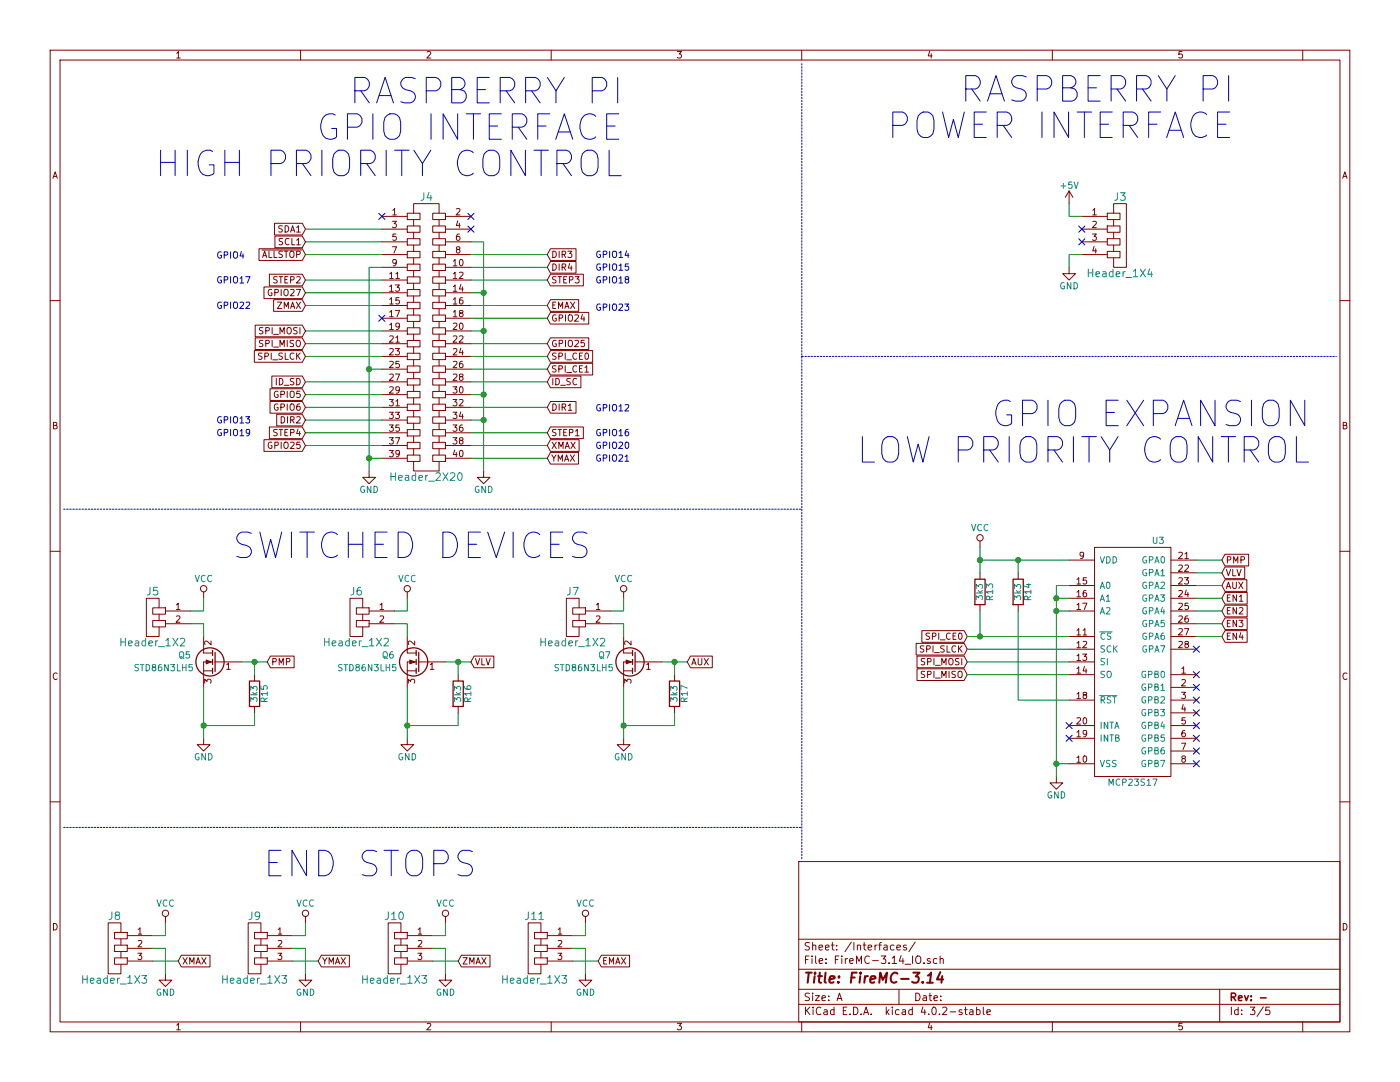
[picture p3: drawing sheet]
EESchema Schematic File Version 2
LIBS:power
LIBS:device
LIBS:transistors
LIBS:conn
LIBS:linear
LIBS:regul
LIBS:74xx
LIBS:cmos4000
LIBS:adc-dac
LIBS:memory
LIBS:xilinx
LIBS:microcontrollers
LIBS:dsp
LIBS:microchip
LIBS:analog_switches
LIBS:motorola
LIBS:texas
LIBS:intel
LIBS:audio
LIBS:interface
LIBS:digital-audio
LIBS:philips
LIBS:display
LIBS:cypress
LIBS:siliconi
LIBS:opto
LIBS:atmel
LIBS:contrib
LIBS:valves
LIBS:headers
LIBS:stepstick
LIBS:Linear Technologies
LIBS:Microchip Technologies
LIBS:Maxim Integrated
LIBS:Intersil
LIBS:mounting hole
LIBS:TI
LIBS:power_transistors
LIBS:FireMC-3.14-cache
EELAYER 25 0
EELAYER END
$Descr A 11000 8500
encoding utf-8
Sheet 3 5
Title "FireMC-3.14"
Date ""
Rev "-"
Comp ""
Comment1 ""
Comment2 ""
Comment3 ""
Comment4 ""
$EndDescr
$Comp
L Header_2X20 J4
U 1 1
P 3350 2650
F 0 "J4" H 3350 3750 60  0000 C CNN
F 1 "Header_2X20" H 3350 1550 60  0000 C CNN
F 2 "IPC_MFG:SULLINS_PPTC202LFBN-RC" H 3350 2650 60  0001 C CNN
F 3 "" H 3350 2650 60  0000 C CNN
F 4 "PPPC200LFBN-RC" H 3350 2650 60  0001 C CNN "Mfg PN"
F 5 "Gold (P)" H 3350 2650 60  0001 C CNN "Contact Finish"
	1    3350 2650
	1    0    0    -1  
$EndComp
NoConn ~ 3700 1700
NoConn ~ 3700 1800
Wire Wire Line
	3700 1900 3800 1900
Wire Wire Line
	3800 1900 3800 3700
Wire Wire Line
	3700 3300 3800 3300
Connection ~ 3800 3300
Wire Wire Line
	3700 3100 3800 3100
Connection ~ 3800 3100
Wire Wire Line
	3700 2600 3800 2600
Connection ~ 3800 2600
Wire Wire Line
	3700 2300 3800 2300
Connection ~ 3800 2300
Wire Wire Line
	3000 2100 2900 2100
Wire Wire Line
	2900 2100 2900 3700
Wire Wire Line
	3000 3600 2900 3600
Connection ~ 2900 3600
Wire Wire Line
	3000 2900 2900 2900
Connection ~ 2900 2900
Wire Wire Line
	2400 2600 3000 2600
Wire Wire Line
	2400 2700 3000 2700
Wire Wire Line
	2400 2800 3000 2800
Wire Wire Line
	2400 1900 3000 1900
Wire Wire Line
	3700 2900 4300 2900
Wire Wire Line
	3700 2800 4300 2800
$Comp
L GND #PWR015
U 1 1
P 2900 3700
F 0 "#PWR015" H 2900 3450 50  0001 C CNN
F 1 "GND" H 2900 3550 50  0000 C CNN
F 2 "" H 2900 3700 50  0000 C CNN
F 3 "" H 2900 3700 50  0000 C CNN
	1    2900 3700
	1    0    0    -1  
$EndComp
$Comp
L GND #PWR016
U 1 1
P 3800 3700
F 0 "#PWR016" H 3800 3450 50  0001 C CNN
F 1 "GND" H 3800 3550 50  0000 C CNN
F 2 "" H 3800 3700 50  0000 C CNN
F 3 "" H 3800 3700 50  0000 C CNN
	1    3800 3700
	1    0    0    -1  
$EndComp
Wire Wire Line
	3700 2000 4300 2000
Wire Wire Line
	3700 2100 4300 2100
Wire Wire Line
	3700 2200 4300 2200
Wire Wire Line
	3700 2400 4300 2400
Wire Wire Line
	3700 2500 4300 2500
Wire Wire Line
	2400 2000 3000 2000
Wire Wire Line
	2400 2200 3000 2200
Wire Wire Line
	2400 2300 3000 2300
Wire Wire Line
	2400 2400 3000 2400
Wire Wire Line
	2400 3100 3000 3100
Wire Wire Line
	2400 3200 3000 3200
Wire Wire Line
	2400 3300 3000 3300
Wire Wire Line
	2400 3400 3000 3400
Wire Wire Line
	2400 3500 3000 3500
Wire Wire Line
	3700 3600 4300 3600
Wire Wire Line
	3700 3500 4300 3500
Wire Wire Line
	3700 3400 4300 3400
Wire Wire Line
	3700 3200 4300 3200
Wire Wire Line
	3700 2700 4300 2700
$Comp
L Header_1X4 J3
U 1 1
P 8800 1850
F 0 "J3" H 8800 2150 60  0000 C CNN
F 1 "Header_1X4" H 8800 1550 60  0000 C CNN
F 2 "IPC_MFG:MOLEX_22-23-2041" H 8800 1850 60  0001 C CNN
F 3 "" H 8800 1850 60  0000 C CNN
	1    8800 1850
	1    0    0    -1  
$EndComp
$Comp
L GND #PWR017
U 1 1
P 8400 2100
F 0 "#PWR017" H 8400 1850 50  0001 C CNN
F 1 "GND" H 8400 1950 50  0000 C CNN
F 2 "" H 8400 2100 50  0000 C CNN
F 3 "" H 8400 2100 50  0000 C CNN
	1    8400 2100
	1    0    0    -1  
$EndComp
$Comp
L +5V #PWR018
U 1 1
P 8400 1600
F 0 "#PWR018" H 8400 1450 50  0001 C CNN
F 1 "+5V" H 8400 1740 50  0000 C CNN
F 2 "" H 8400 1600 50  0000 C CNN
F 3 "" H 8400 1600 50  0000 C CNN
	1    8400 1600
	1    0    0    -1  
$EndComp
NoConn ~ 8500 1800
NoConn ~ 8500 1900
Text GLabel 2400 1800 0    50   Input ~ 0
SDA1
Text GLabel 2400 1900 0    50   Input ~ 0
SCL1
Text GLabel 2400 2000 0    50   Input ~ 0
~ALLSTOP
Text GLabel 2400 2200 0    50   Input ~ 0
STEP2
Text GLabel 2400 2300 0    50   Input ~ 0
GPIO27
Text GLabel 2400 2400 0    50   Input ~ 0
ZMAX
Text GLabel 2400 2600 0    50   Input ~ 0
SPI_MOSI
Text GLabel 2400 2700 0    50   Input ~ 0
SPI_MISO
Text GLabel 7600 5100 0    50   Input ~ 0
SPI_SLCK
Text GLabel 2400 3000 0    50   Input ~ 0
ID_SD
Text GLabel 2400 3100 0    50   Input ~ 0
GPIO5
Text GLabel 2400 3200 0    50   Input ~ 0
GPIO6
Text GLabel 2400 3300 0    50   Input ~ 0
DIR2
Text GLabel 2400 3400 0    50   Input ~ 0
STEP4
Text GLabel 2400 3500 0    50   Input ~ 0
GPIO25
Text GLabel 4300 2000 2    50   Input ~ 0
DIR3
Text GLabel 4300 2100 2    50   Input ~ 0
DIR4
Text GLabel 4300 2200 2    50   Input ~ 0
STEP3
Text GLabel 4300 2400 2    50   Input ~ 0
EMAX
Text GLabel 4300 2500 2    50   Input ~ 0
GPIO24
Text GLabel 4300 2700 2    50   Input ~ 0
GPIO25
Text GLabel 4300 2800 2    50   Input ~ 0
SPI_CE0
Text GLabel 4300 2900 2    50   Input ~ 0
SPI_CE1
Text GLabel 4300 3000 2    50   Input ~ 0
ID_SC
Text GLabel 4300 3200 2    50   Input ~ 0
DIR1
Text GLabel 4300 3400 2    50   Input ~ 0
STEP1
Text GLabel 4300 3500 2    50   Input ~ 0
XMAX
Text GLabel 4300 3600 2    50   Input ~ 0
YMAX
NoConn ~ 3000 2500
NoConn ~ 3000 1700
Wire Wire Line
	8400 2100 8400 2000
Wire Wire Line
	8400 2000 8500 2000
Wire Wire Line
	8500 1700 8400 1700
Wire Wire Line
	8400 1700 8400 1600
$Comp
L Header_1X2 J5
U 1 1
P 1200 4850
F 0 "J5" H 1200 5050 60  0000 C CNN
F 1 "Header_1X2" H 1200 4650 60  0000 C CNN
F 2 "IPC_MFG:SULLINS_PRPC002SAAN-RC" H 1200 4750 60  0001 C CNN
F 3 "" H 1200 4750 60  0000 C CNN
	1    1200 4850
	-1   0    0    -1  
$EndComp
$Comp
L Header_1X3 J8
U 1 1
P 900 7450
F 0 "J8" H 900 7700 60  0000 C CNN
F 1 "Header_1X3" H 900 7200 60  0000 C CNN
F 2 "IPC_MFG:SULLINS_PRPC003SAAN-RC" H 900 7400 60  0001 C CNN
F 3 "" H 900 7400 60  0000 C CNN
	1    900  7450
	-1   0    0    -1  
$EndComp
$Comp
L Header_1X2 J6
U 1 1
P 2800 4850
F 0 "J6" H 2800 5050 60  0000 C CNN
F 1 "Header_1X2" H 2800 4650 60  0000 C CNN
F 2 "IPC_MFG:SULLINS_PRPC002SAAN-RC" H 2800 4750 60  0001 C CNN
F 3 "" H 2800 4750 60  0000 C CNN
	1    2800 4850
	-1   0    0    -1  
$EndComp
$Comp
L Header_1X2 J7
U 1 1
P 4500 4850
F 0 "J7" H 4500 5050 60  0000 C CNN
F 1 "Header_1X2" H 4500 4650 60  0000 C CNN
F 2 "IPC_MFG:SULLINS_PRPC002SAAN-RC" H 4500 4750 60  0001 C CNN
F 3 "" H 4500 4750 60  0000 C CNN
	1    4500 4850
	-1   0    0    -1  
$EndComp
$Comp
L Header_1X3 J9
U 1 1
P 2000 7450
F 0 "J9" H 2000 7700 60  0000 C CNN
F 1 "Header_1X3" H 2000 7200 60  0000 C CNN
F 2 "IPC_MFG:SULLINS_PRPC003SAAN-RC" H 2000 7400 60  0001 C CNN
F 3 "" H 2000 7400 60  0000 C CNN
	1    2000 7450
	-1   0    0    -1  
$EndComp
$Comp
L Header_1X3 J10
U 1 1
P 3100 7450
F 0 "J10" H 3100 7700 60  0000 C CNN
F 1 "Header_1X3" H 3100 7200 60  0000 C CNN
F 2 "IPC_MFG:SULLINS_PRPC003SAAN-RC" H 3100 7400 60  0001 C CNN
F 3 "" H 3100 7400 60  0000 C CNN
	1    3100 7450
	-1   0    0    -1  
$EndComp
$Comp
L Header_1X3 J11
U 1 1
P 4200 7450
F 0 "J11" H 4200 7700 60  0000 C CNN
F 1 "Header_1X3" H 4200 7200 60  0000 C CNN
F 2 "IPC_MFG:SULLINS_PRPC003SAAN-RC" H 4200 7400 60  0001 C CNN
F 3 "" H 4200 7400 60  0000 C CNN
	1    4200 7450
	-1   0    0    -1  
$EndComp
$Comp
L VCC #PWR019
U 1 1
P 1300 7250
F 0 "#PWR019" H 1300 7100 50  0001 C CNN
F 1 "VCC" H 1300 7400 50  0000 C CNN
F 2 "" H 1300 7250 50  0000 C CNN
F 3 "" H 1300 7250 50  0000 C CNN
	1    1300 7250
	1    0    0    -1  
$EndComp
$Comp
L VCC #PWR020
U 1 1
P 3500 7250
F 0 "#PWR020" H 3500 7100 50  0001 C CNN
F 1 "VCC" H 3500 7400 50  0000 C CNN
F 2 "" H 3500 7250 50  0000 C CNN
F 3 "" H 3500 7250 50  0000 C CNN
	1    3500 7250
	1    0    0    -1  
$EndComp
$Comp
L VCC #PWR021
U 1 1
P 4900 4700
F 0 "#PWR021" H 4900 4550 50  0001 C CNN
F 1 "VCC" H 4900 4850 50  0000 C CNN
F 2 "" H 4900 4700 50  0000 C CNN
F 3 "" H 4900 4700 50  0000 C CNN
	1    4900 4700
	1    0    0    -1  
$EndComp
$Comp
L VCC #PWR022
U 1 1
P 4600 7250
F 0 "#PWR022" H 4600 7100 50  0001 C CNN
F 1 "VCC" H 4600 7400 50  0000 C CNN
F 2 "" H 4600 7250 50  0000 C CNN
F 3 "" H 4600 7250 50  0000 C CNN
	1    4600 7250
	1    0    0    -1  
$EndComp
$Comp
L GND #PWR023
U 1 1
P 1300 7650
F 0 "#PWR023" H 1300 7400 50  0001 C CNN
F 1 "GND" H 1300 7500 50  0000 C CNN
F 2 "" H 1300 7650 50  0000 C CNN
F 3 "" H 1300 7650 50  0000 C CNN
	1    1300 7650
	1    0    0    -1  
$EndComp
$Comp
L GND #PWR024
U 1 1
P 1600 5800
F 0 "#PWR024" H 1600 5550 50  0001 C CNN
F 1 "GND" H 1600 5650 50  0000 C CNN
F 2 "" H 1600 5800 50  0000 C CNN
F 3 "" H 1600 5800 50  0000 C CNN
	1    1600 5800
	1    0    0    -1  
$EndComp
$Comp
L GND #PWR025
U 1 1
P 3200 5800
F 0 "#PWR025" H 3200 5550 50  0001 C CNN
F 1 "GND" H 3200 5650 50  0000 C CNN
F 2 "" H 3200 5800 50  0000 C CNN
F 3 "" H 3200 5800 50  0000 C CNN
	1    3200 5800
	1    0    0    -1  
$EndComp
$Comp
L GND #PWR026
U 1 1
P 4900 5800
F 0 "#PWR026" H 4900 5550 50  0001 C CNN
F 1 "GND" H 4900 5650 50  0000 C CNN
F 2 "" H 4900 5800 50  0000 C CNN
F 3 "" H 4900 5800 50  0000 C CNN
	1    4900 5800
	1    0    0    -1  
$EndComp
$Comp
L GND #PWR027
U 1 1
P 4600 7650
F 0 "#PWR027" H 4600 7400 50  0001 C CNN
F 1 "GND" H 4600 7500 50  0000 C CNN
F 2 "" H 4600 7650 50  0000 C CNN
F 3 "" H 4600 7650 50  0000 C CNN
	1    4600 7650
	1    0    0    -1  
$EndComp
$Comp
L MCP23S17 U3
U 1 1
P 8900 5200
F 0 "U3" H 9150 6150 50  0000 R CNN
F 1 "MCP23S17" H 8900 4250 50  0000 C CNN
F 2 "IPC_SOIC127P:SOIC127P1030X265-28N" H 8450 4550 50  0001 C CNN
F 3 "" H 8450 4550 50  0000 C CNN
	1    8900 5200
	1    0    0    -1  
$EndComp
$Comp
L VCC #PWR028
U 1 1
P 7700 4300
F 0 "#PWR028" H 7700 4150 50  0001 C CNN
F 1 "VCC" H 7700 4450 50  0000 C CNN
F 2 "" H 7700 4300 50  0000 C CNN
F 3 "" H 7700 4300 50  0000 C CNN
	1    7700 4300
	1    0    0    -1  
$EndComp
$Comp
L GND #PWR029
U 1 1
P 8300 6100
F 0 "#PWR029" H 8300 5850 50  0001 C CNN
F 1 "GND" H 8300 5950 50  0000 C CNN
F 2 "" H 8300 6100 50  0000 C CNN
F 3 "" H 8300 6100 50  0000 C CNN
	1    8300 6100
	1    0    0    -1  
$EndComp
Wire Wire Line
	1300 7650 1300 7450
Wire Wire Line
	1300 7450 1200 7450
Wire Wire Line
	1200 7350 1300 7350
Wire Wire Line
	1300 7350 1300 7250
$Comp
L VCC #PWR030
U 1 1
P 2400 7250
F 0 "#PWR030" H 2400 7100 50  0001 C CNN
F 1 "VCC" H 2400 7400 50  0000 C CNN
F 2 "" H 2400 7250 50  0000 C CNN
F 3 "" H 2400 7250 50  0000 C CNN
	1    2400 7250
	1    0    0    -1  
$EndComp
$Comp
L VCC #PWR031
U 1 1
P 3200 4700
F 0 "#PWR031" H 3200 4550 50  0001 C CNN
F 1 "VCC" H 3200 4850 50  0000 C CNN
F 2 "" H 3200 4700 50  0000 C CNN
F 3 "" H 3200 4700 50  0000 C CNN
	1    3200 4700
	1    0    0    -1  
$EndComp
$Comp
L VCC #PWR032
U 1 1
P 1600 4700
F 0 "#PWR032" H 1600 4550 50  0001 C CNN
F 1 "VCC" H 1600 4850 50  0000 C CNN
F 2 "" H 1600 4700 50  0000 C CNN
F 3 "" H 1600 4700 50  0000 C CNN
	1    1600 4700
	1    0    0    -1  
$EndComp
$Comp
L GND #PWR033
U 1 1
P 3500 7650
F 0 "#PWR033" H 3500 7400 50  0001 C CNN
F 1 "GND" H 3500 7500 50  0000 C CNN
F 2 "" H 3500 7650 50  0000 C CNN
F 3 "" H 3500 7650 50  0000 C CNN
	1    3500 7650
	1    0    0    -1  
$EndComp
$Comp
L GND #PWR034
U 1 1
P 2400 7650
F 0 "#PWR034" H 2400 7400 50  0001 C CNN
F 1 "GND" H 2400 7500 50  0000 C CNN
F 2 "" H 2400 7650 50  0000 C CNN
F 3 "" H 2400 7650 50  0000 C CNN
	1    2400 7650
	1    0    0    -1  
$EndComp
Text GLabel 1400 7550 2    50   Input ~ 0
XMAX
Wire Wire Line
	1200 7550 1400 7550
Text GLabel 2500 7550 2    50   Input ~ 0
YMAX
Text GLabel 3600 7550 2    50   Input ~ 0
ZMAX
Text GLabel 4700 7550 2    50   Input ~ 0
EMAX
Wire Wire Line
	4700 7550 4500 7550
Wire Wire Line
	3600 7550 3400 7550
Wire Wire Line
	2500 7550 2300 7550
Wire Wire Line
	2300 7450 2400 7450
Wire Wire Line
	2400 7450 2400 7650
Wire Wire Line
	2300 7350 2400 7350
Wire Wire Line
	2400 7350 2400 7250
Wire Wire Line
	3400 7350 3500 7350
Wire Wire Line
	3500 7350 3500 7250
Wire Wire Line
	4500 7350 4600 7350
Wire Wire Line
	4600 7350 4600 7250
Wire Wire Line
	4500 7450 4600 7450
Wire Wire Line
	4600 7450 4600 7650
Wire Wire Line
	3400 7450 3500 7450
Wire Wire Line
	3500 7450 3500 7650
$Comp
L Q_NMOS_GDS Q5
U 1 1
P 1700 5200
F 0 "Q5" H 2000 5250 50  0000 R CNN
F 1 "STD86N3LH5" H 2350 5150 50  0000 R CNN
F 2 "IPC_TO:TO228P972X240-3N" H 1900 5300 50  0001 C CNN
F 3 "" H 1700 5200 50  0000 C CNN
	1    1700 5200
	-1   0    0    -1  
$EndComp
$Comp
L Q_NMOS_GDS Q6
U 1 1
P 3300 5200
F 0 "Q6" H 3600 5250 50  0000 R CNN
F 1 "STD86N3LH5" H 3950 5150 50  0000 R CNN
F 2 "IPC_TO:TO228P972X240-3N" H 3500 5300 50  0001 C CNN
F 3 "" H 3300 5200 50  0000 C CNN
	1    3300 5200
	-1   0    0    -1  
$EndComp
$Comp
L Q_NMOS_GDS Q7
U 1 1
P 5000 5200
F 0 "Q7" H 5300 5250 50  0000 R CNN
F 1 "STD86N3LH5" H 5650 5150 50  0000 R CNN
F 2 "IPC_TO:TO228P972X240-3N" H 5200 5300 50  0001 C CNN
F 3 "" H 5000 5200 50  0000 C CNN
	1    5000 5200
	-1   0    0    -1  
$EndComp
Text GLabel 2100 5200 2    50   Input ~ 0
PMP
Text GLabel 3700 5200 2    50   Input ~ 0
VLV
Text GLabel 5400 5200 2    50   Input ~ 0
AUX
Wire Wire Line
	1600 5000 1600 4900
Wire Wire Line
	1600 4900 1500 4900
Wire Wire Line
	1500 4800 1600 4800
Wire Wire Line
	1600 4800 1600 4700
Wire Wire Line
	1600 5400 1600 5800
Wire Wire Line
	1900 5200 2100 5200
Wire Wire Line
	3100 4900 3200 4900
Wire Wire Line
	3200 4900 3200 5000
Wire Wire Line
	3100 4800 3200 4800
Wire Wire Line
	3200 4800 3200 4700
Wire Wire Line
	3500 5200 3700 5200
Wire Wire Line
	3200 5400 3200 5800
Wire Wire Line
	4800 4800 4900 4800
Wire Wire Line
	4900 4800 4900 4700
Wire Wire Line
	4800 4900 4900 4900
Wire Wire Line
	4900 4900 4900 5000
Wire Wire Line
	5200 5200 5400 5200
Wire Wire Line
	4900 5400 4900 5800
Wire Wire Line
	8400 4600 8300 4600
Wire Wire Line
	8300 4600 8300 6100
Wire Wire Line
	8400 4700 8300 4700
Connection ~ 8300 4700
Wire Wire Line
	8400 4800 8300 4800
Connection ~ 8300 4800
Wire Wire Line
	8400 6000 8300 6000
Connection ~ 8300 6000
Text GLabel 7600 5000 0    50   Input ~ 0
SPI_CE0
Text GLabel 7600 5200 0    50   Input ~ 0
SPI_MOSI
Text GLabel 7600 5300 0    50   Input ~ 0
SPI_MISO
$Comp
L R R13
U 1 1
P 7700 4650
F 0 "R13" V 7780 4650 50  0000 C CNN
F 1 "3k3" V 7700 4650 50  0000 C CNN
F 2 "IPC_RES:RESC1608X55N" V 7630 4650 50  0001 C CNN
F 3 "" H 7700 4650 50  0000 C CNN
	1    7700 4650
	1    0    0    -1  
$EndComp
Wire Wire Line
	7700 4300 7700 4500
Connection ~ 7700 4400
Wire Wire Line
	7700 4800 7700 5000
Connection ~ 7700 5000
Wire Wire Line
	7600 5000 8400 5000
Wire Wire Line
	7600 5100 8400 5100
Wire Wire Line
	7600 5200 8400 5200
Wire Wire Line
	7600 5300 8400 5300
Wire Wire Line
	7700 4400 8400 4400
$Comp
L R R14
U 1 1
P 8000 4650
F 0 "R14" V 8080 4650 50  0000 C CNN
F 1 "3k3" V 8000 4650 50  0000 C CNN
F 2 "IPC_RES:RESC1608X55N" V 7930 4650 50  0001 C CNN
F 3 "" H 8000 4650 50  0000 C CNN
	1    8000 4650
	1    0    0    -1  
$EndComp
Wire Wire Line
	8000 4500 8000 4400
Connection ~ 8000 4400
Wire Wire Line
	8000 4800 8000 5500
Wire Wire Line
	8000 5500 8400 5500
Text GLabel 9600 4600 2    50   Input ~ 0
AUX
Text GLabel 9600 4500 2    50   Input ~ 0
VLV
Text GLabel 9600 4400 2    50   Input ~ 0
PMP
Wire Wire Line
	9600 4600 9400 4600
Wire Wire Line
	9400 4500 9600 4500
Wire Wire Line
	9600 4400 9400 4400
Text GLabel 2400 2800 0    50   Input ~ 0
SPI_SLCK
Text Notes 4900 1400 2    200  ~ 0
RASPBERRY PI\nGPIO INTERFACE\nHIGH PRIORITY CONTROL
Text Notes 9700 1100 2    200  ~ 0
RASPBERRY PI\nPOWER INTERFACE
Text Notes 10300 3650 2    200  ~ 0
GPIO EXPANSION\nLOW PRIORITY CONTROL
Text Notes 4650 4400 2    200  ~ 0
SWITCHED DEVICES
Text Notes 3750 6900 2    200  ~ 0
END STOPS
Wire Notes Line
	500  6500 6300 6500
Wire Notes Line
	6300 500  6300 6750
Wire Notes Line
	500  4000 6300 4000
Wire Notes Line
	6300 2800 10500 2800
Text GLabel 9600 4700 2    50   Input ~ 0
EN1
Text GLabel 9600 4800 2    50   Input ~ 0
EN2
Text GLabel 9600 4900 2    50   Input ~ 0
EN3
Text GLabel 9600 5000 2    50   Input ~ 0
EN4
Wire Wire Line
	9400 4700 9600 4700
Wire Wire Line
	9600 4800 9400 4800
Wire Wire Line
	9400 4900 9600 4900
Wire Wire Line
	9600 5000 9400 5000
Text Notes 4950 3240 2    50   ~ 0
GPIO12
Text Notes 1700 3335 0    50   ~ 0
GPIO13
Text Notes 4950 2035 2    50   ~ 0
GPIO14
Text Notes 4950 2135 2    50   ~ 0
GPIO15
Text Notes 4950 3435 2    50   ~ 0
GPIO16
Text Notes 1700 2235 0    50   ~ 0
GPIO17
Text Notes 4950 2235 2    50   ~ 0
GPIO18
Text Notes 1700 3435 0    50   ~ 0
GPIO19
Text Notes 4950 3535 2    50   ~ 0
GPIO20
Text Notes 4950 3635 2    50   ~ 0
GPIO21
Text Notes 1700 2435 0    50   ~ 0
GPIO22
NoConn ~ 9400 5100
NoConn ~ 9400 5300
NoConn ~ 9400 5400
NoConn ~ 9400 5500
NoConn ~ 9400 5600
NoConn ~ 9400 5700
NoConn ~ 9400 5800
NoConn ~ 9400 5900
NoConn ~ 9400 6000
$Comp
L R R17
U 1 1
P 5300 5450
F 0 "R17" V 5380 5450 50  0000 C CNN
F 1 "3k3" V 5300 5450 50  0000 C CNN
F 2 "IPC_RES:RESC1608X55N" V 5230 5450 50  0001 C CNN
F 3 "" H 5300 5450 50  0000 C CNN
	1    5300 5450
	1    0    0    -1  
$EndComp
$Comp
L R R16
U 1 1
P 3600 5450
F 0 "R16" V 3680 5450 50  0000 C CNN
F 1 "3k3" V 3600 5450 50  0000 C CNN
F 2 "IPC_RES:RESC1608X55N" V 3530 5450 50  0001 C CNN
F 3 "" H 3600 5450 50  0000 C CNN
	1    3600 5450
	1    0    0    -1  
$EndComp
$Comp
L R R15
U 1 1
P 2000 5450
F 0 "R15" V 2080 5450 50  0000 C CNN
F 1 "3k3" V 2000 5450 50  0000 C CNN
F 2 "IPC_RES:RESC1608X55N" V 1930 5450 50  0001 C CNN
F 3 "" H 2000 5450 50  0000 C CNN
	1    2000 5450
	1    0    0    -1  
$EndComp
Wire Wire Line
	5300 5300 5300 5200
Connection ~ 5300 5200
Wire Wire Line
	5300 5600 5300 5700
Wire Wire Line
	5300 5700 4900 5700
Connection ~ 4900 5700
Wire Wire Line
	3200 5700 3600 5700
Wire Wire Line
	3600 5700 3600 5600
Connection ~ 3200 5700
Wire Wire Line
	2000 5600 2000 5700
Wire Wire Line
	2000 5700 1600 5700
Connection ~ 1600 5700
Wire Wire Line
	2000 5200 2000 5300
Connection ~ 2000 5200
Wire Wire Line
	3600 5200 3600 5300
Connection ~ 3600 5200
Text Notes 1700 2040 0    50   ~ 0
GPIO4
Text Notes 4950 2450 2    50   ~ 0
GPIO23
NoConn ~ 8400 5700
NoConn ~ 8400 5800
Wire Wire Line
	2400 3000 3000 3000
Wire Wire Line
	3700 3000 4300 3000
Wire Wire Line
	2400 1800 3000 1800
$EndSCHEMATC
